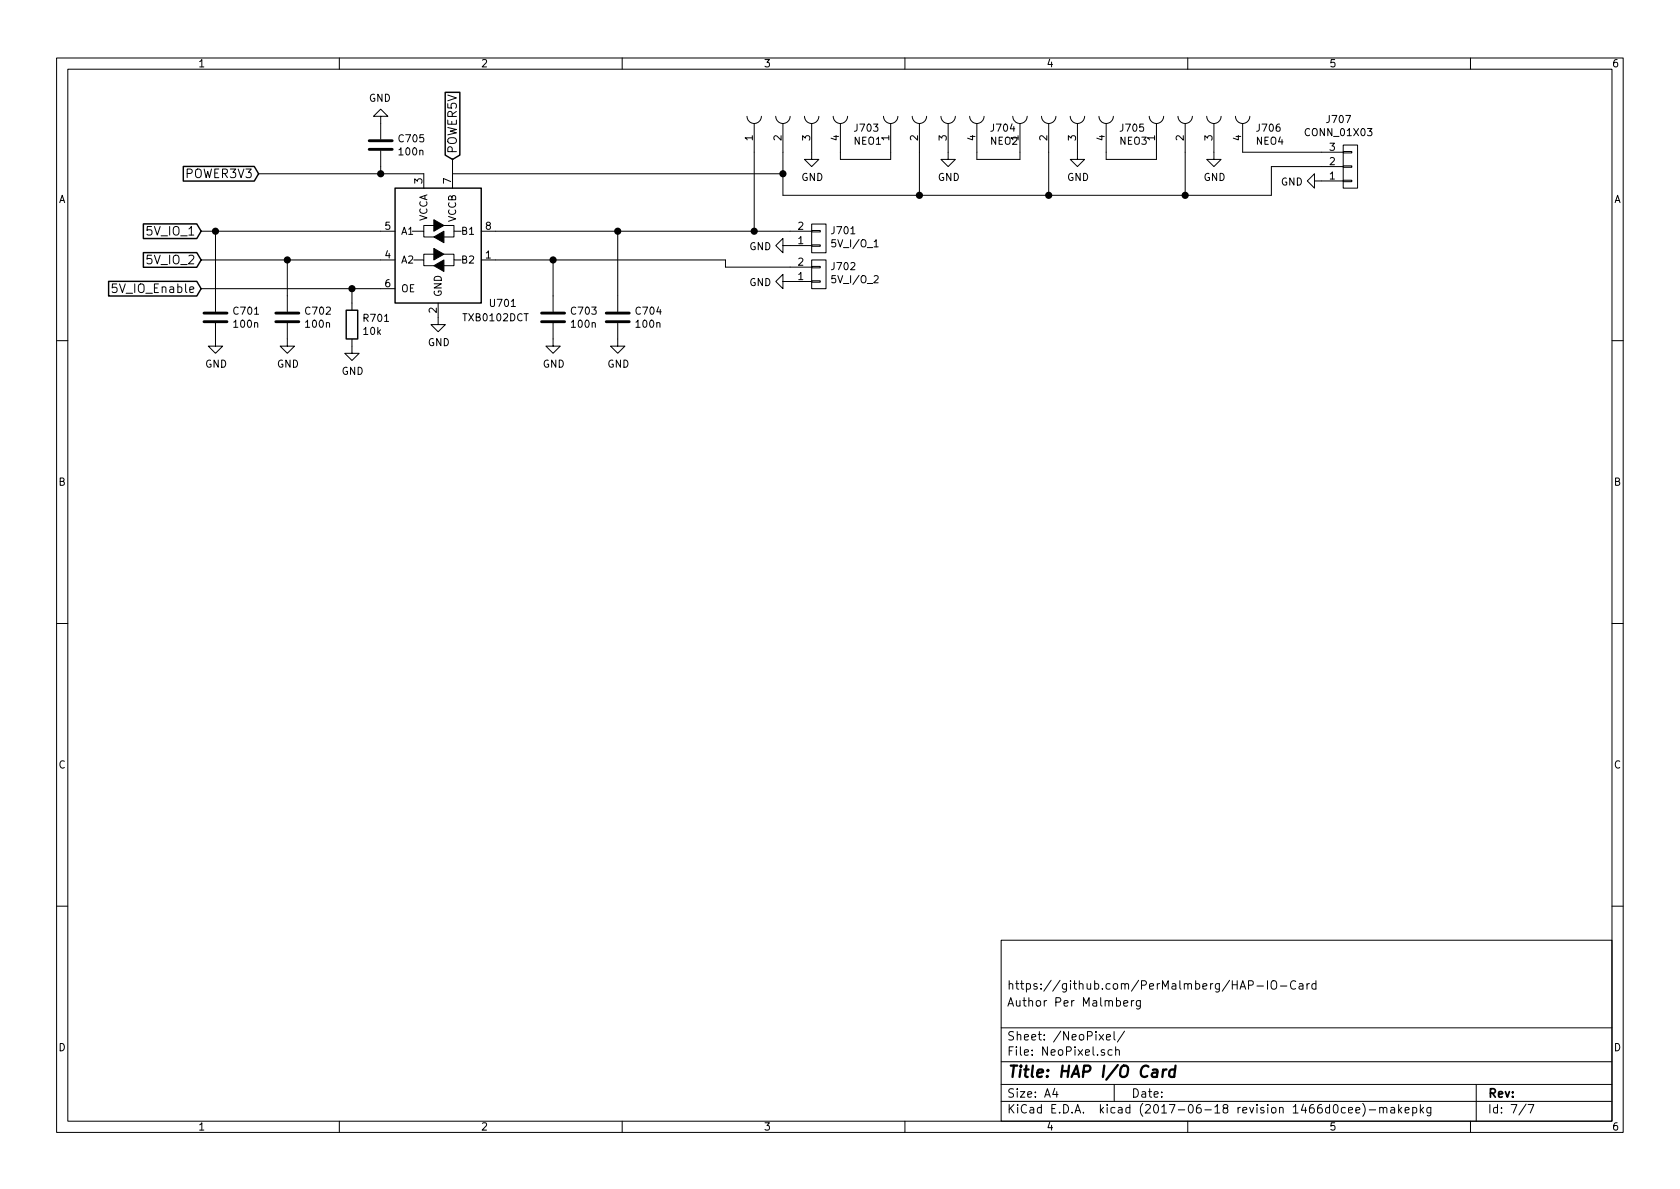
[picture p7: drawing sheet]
EESchema Schematic File Version 2
LIBS:power
LIBS:device
LIBS:transistors
LIBS:conn
LIBS:linear
LIBS:regul
LIBS:74xx
LIBS:cmos4000
LIBS:adc-dac
LIBS:memory
LIBS:xilinx
LIBS:microcontrollers
LIBS:dsp
LIBS:microchip
LIBS:analog_switches
LIBS:motorola
LIBS:texas
LIBS:intel
LIBS:audio
LIBS:interface
LIBS:digital-audio
LIBS:philips
LIBS:display
LIBS:cypress
LIBS:siliconi
LIBS:opto
LIBS:atmel
LIBS:contrib
LIBS:valves
LIBS:spark_esp32thing
LIBS:Power_Management
LIBS:dc-dc
LIBS:diode
LIBS:ESD_Protection
LIBS:SRR1260-330M
LIBS:ADS1115IDGST
LIBS:LM1086
LIBS:X95840WV20IZ-2_7T1
LIBS:TE_Connectivity
LIBS:HAP-IO-Card-cache
EELAYER 26 0
EELAYER END
$Descr A4 11693 8268
encoding utf-8
Sheet 7 7
Title "HAP I/O Card"
Date ""
Rev ""
Comp ""
Comment1 "Author Per Malmberg"
Comment2 "https://github.com/PerMalmberg/HAP-IO-Card"
Comment3 ""
Comment4 ""
$EndDescr
Text GLabel 3150 1100 1    60   Input ~ 0
POWER5V
$Comp
L TXB0102DCT U701
U 1 1
P 3050 1700
F 0 "U701" H 3500 1300 50  0000 C CNN
F 1 "TXB0102DCT" H 3450 1200 50  0000 C CNN
F 2 "Housings_SSOP:TSSOP-8_3x3mm_Pitch0.65mm" H 4000 1100 50  0001 C CNN
F 3 "https://www.digikey.se/product-detail/en/texas-instruments/TXB0102DCUR/296-22862-1-ND/1740009" H 3050 1670 50  0001 C CNN
	1    3050 1700
	1    0    0    -1  
$EndComp
Text GLabel 1800 1200 0    60   Input ~ 0
POWER3V3
$Comp
L GND #PWR705
U 1 1
P 3050 2200
F 0 "#PWR705" H 3050 1950 50  0001 C CNN
F 1 "GND" H 3055 2027 50  0000 C CNN
F 2 "" H 3050 2200 50  0001 C CNN
F 3 "" H 3050 2200 50  0001 C CNN
	1    3050 2200
	1    0    0    -1  
$EndComp
Text GLabel 1400 1800 0    60   Input ~ 0
5V_IO_2
Text GLabel 1400 1600 0    60   Input ~ 0
5V_IO_1
Text GLabel 1400 2000 0    60   Input ~ 0
5V_IO_Enable
$Comp
L R R701
U 1 1
P 2450 2250
F 0 "R701" H 2520 2296 50  0000 L CNN
F 1 "10k" H 2520 2205 50  0000 L CNN
F 2 "Resistors_SMD:R_0805" V 2380 2250 50  0001 C CNN
F 3 "" H 2450 2250 50  0001 C CNN
	1    2450 2250
	1    0    0    -1  
$EndComp
$Comp
L GND #PWR703
U 1 1
P 2450 2400
F 0 "#PWR703" H 2450 2150 50  0001 C CNN
F 1 "GND" H 2455 2227 50  0000 C CNN
F 2 "" H 2450 2400 50  0001 C CNN
F 3 "" H 2450 2400 50  0001 C CNN
	1    2450 2400
	1    0    0    -1  
$EndComp
$Comp
L GND #PWR702
U 1 1
P 2000 2350
F 0 "#PWR702" H 2000 2100 50  0001 C CNN
F 1 "GND" H 2005 2177 50  0000 C CNN
F 2 "" H 2000 2350 50  0001 C CNN
F 3 "" H 2000 2350 50  0001 C CNN
	1    2000 2350
	1    0    0    -1  
$EndComp
$Comp
L C C701
U 1 1
P 1500 2200
F 0 "C701" H 1615 2246 50  0000 L CNN
F 1 "100n" H 1615 2155 50  0000 L CNN
F 2 "Capacitors_SMD:C_0805" H 1538 2050 50  0001 C CNN
F 3 "" H 1500 2200 50  0001 C CNN
	1    1500 2200
	1    0    0    -1  
$EndComp
$Comp
L GND #PWR701
U 1 1
P 1500 2350
F 0 "#PWR701" H 1500 2100 50  0001 C CNN
F 1 "GND" H 1505 2177 50  0000 C CNN
F 2 "" H 1500 2350 50  0001 C CNN
F 3 "" H 1500 2350 50  0001 C CNN
	1    1500 2350
	1    0    0    -1  
$EndComp
$Comp
L C C702
U 1 1
P 2000 2200
F 0 "C702" H 2115 2246 50  0000 L CNN
F 1 "100n" H 2115 2155 50  0000 L CNN
F 2 "Capacitors_SMD:C_0805" H 2038 2050 50  0001 C CNN
F 3 "" H 2000 2200 50  0001 C CNN
	1    2000 2200
	1    0    0    -1  
$EndComp
$Comp
L C C703
U 1 1
P 3850 2200
F 0 "C703" H 3965 2246 50  0000 L CNN
F 1 "100n" H 3965 2155 50  0000 L CNN
F 2 "Capacitors_SMD:C_0805" H 3888 2050 50  0001 C CNN
F 3 "" H 3850 2200 50  0001 C CNN
	1    3850 2200
	1    0    0    -1  
$EndComp
$Comp
L C C704
U 1 1
P 4300 2200
F 0 "C704" H 4415 2246 50  0000 L CNN
F 1 "100n" H 4415 2155 50  0000 L CNN
F 2 "Capacitors_SMD:C_0805" H 4338 2050 50  0001 C CNN
F 3 "" H 4300 2200 50  0001 C CNN
	1    4300 2200
	1    0    0    -1  
$EndComp
$Comp
L GND #PWR706
U 1 1
P 3850 2350
F 0 "#PWR706" H 3850 2100 50  0001 C CNN
F 1 "GND" H 3855 2177 50  0000 C CNN
F 2 "" H 3850 2350 50  0001 C CNN
F 3 "" H 3850 2350 50  0001 C CNN
	1    3850 2350
	1    0    0    -1  
$EndComp
$Comp
L GND #PWR707
U 1 1
P 4300 2350
F 0 "#PWR707" H 4300 2100 50  0001 C CNN
F 1 "GND" H 4305 2177 50  0000 C CNN
F 2 "" H 4300 2350 50  0001 C CNN
F 3 "" H 4300 2350 50  0001 C CNN
	1    4300 2350
	1    0    0    -1  
$EndComp
$Comp
L CONN_01X02 J702
U 1 1
P 5700 1900
F 0 "J702" H 5778 1849 50  0000 L CNN
F 1 "5V_I/O_2" H 5778 1940 50  0000 L CNN
F 2 "Pin_Headers:Pin_Header_Straight_1x02_Pitch2.54mm" H 5700 1900 50  0001 C CNN
F 3 "" H 5700 1900 50  0001 C CNN
	1    5700 1900
	1    0    0    1   
$EndComp
$Comp
L CONN_01X02 J701
U 1 1
P 5700 1650
F 0 "J701" H 5778 1599 50  0000 L CNN
F 1 "5V_I/O_1" H 5778 1690 50  0000 L CNN
F 2 "Pin_Headers:Pin_Header_Straight_1x02_Pitch2.54mm" H 5700 1650 50  0001 C CNN
F 3 "" H 5700 1650 50  0001 C CNN
	1    5700 1650
	1    0    0    1   
$EndComp
$Comp
L GND #PWR708
U 1 1
P 5500 1700
F 0 "#PWR708" H 5500 1450 50  0001 C CNN
F 1 "GND" V 5505 1572 50  0000 R CNN
F 2 "" H 5500 1700 50  0001 C CNN
F 3 "" H 5500 1700 50  0001 C CNN
	1    5500 1700
	0    1    1    0   
$EndComp
$Comp
L GND #PWR709
U 1 1
P 5500 1950
F 0 "#PWR709" H 5500 1700 50  0001 C CNN
F 1 "GND" V 5505 1822 50  0000 R CNN
F 2 "" H 5500 1950 50  0001 C CNN
F 3 "" H 5500 1950 50  0001 C CNN
	1    5500 1950
	0    1    1    0   
$EndComp
$Comp
L CONN_01X04_FEMALE J703
U 1 1
P 5550 950
F 0 "J703" V 5615 562 50  0000 R CNN
F 1 "NEO1" V 5524 562 50  0000 R CNN
F 2 "Pin_Headers:Pin_Header_Straight_1x04_Pitch1.27mm" H 5550 1250 50  0001 C CNN
F 3 "" H 5550 1250 50  0001 C CNN
	1    5550 950 
	0    -1   -1   0   
$EndComp
$Comp
L GND #PWR710
U 1 1
P 5650 1050
F 0 "#PWR710" H 5650 800 50  0001 C CNN
F 1 "GND" H 5655 877 50  0000 C CNN
F 2 "" H 5650 1050 50  0001 C CNN
F 3 "" H 5650 1050 50  0001 C CNN
	1    5650 1050
	1    0    0    -1  
$EndComp
$Comp
L CONN_01X04_FEMALE J704
U 1 1
P 6500 950
F 0 "J704" V 6565 562 50  0000 R CNN
F 1 "NEO2" V 6474 562 50  0000 R CNN
F 2 "Pin_Headers:Pin_Header_Straight_1x04_Pitch1.27mm" H 6500 1250 50  0001 C CNN
F 3 "" H 6500 1250 50  0001 C CNN
	1    6500 950 
	0    -1   -1   0   
$EndComp
$Comp
L CONN_01X04_FEMALE J705
U 1 1
P 7400 950
F 0 "J705" V 7465 562 50  0000 R CNN
F 1 "NEO3" V 7374 562 50  0000 R CNN
F 2 "Pin_Headers:Pin_Header_Straight_1x04_Pitch1.27mm" H 7400 1250 50  0001 C CNN
F 3 "" H 7400 1250 50  0001 C CNN
	1    7400 950 
	0    -1   -1   0   
$EndComp
$Comp
L CONN_01X04_FEMALE J706
U 1 1
P 8350 950
F 0 "J706" V 8415 562 50  0000 R CNN
F 1 "NEO4" V 8324 562 50  0000 R CNN
F 2 "Pin_Headers:Pin_Header_Straight_1x04_Pitch1.27mm" H 8350 1250 50  0001 C CNN
F 3 "" H 8350 1250 50  0001 C CNN
	1    8350 950 
	0    -1   -1   0   
$EndComp
$Comp
L GND #PWR711
U 1 1
P 6600 1050
F 0 "#PWR711" H 6600 800 50  0001 C CNN
F 1 "GND" H 6605 877 50  0000 C CNN
F 2 "" H 6600 1050 50  0001 C CNN
F 3 "" H 6600 1050 50  0001 C CNN
	1    6600 1050
	1    0    0    -1  
$EndComp
$Comp
L GND #PWR712
U 1 1
P 7500 1050
F 0 "#PWR712" H 7500 800 50  0001 C CNN
F 1 "GND" H 7505 877 50  0000 C CNN
F 2 "" H 7500 1050 50  0001 C CNN
F 3 "" H 7500 1050 50  0001 C CNN
	1    7500 1050
	1    0    0    -1  
$EndComp
$Comp
L GND #PWR713
U 1 1
P 8450 1050
F 0 "#PWR713" H 8450 800 50  0001 C CNN
F 1 "GND" H 8455 877 50  0000 C CNN
F 2 "" H 8450 1050 50  0001 C CNN
F 3 "" H 8450 1050 50  0001 C CNN
	1    8450 1050
	1    0    0    -1  
$EndComp
Wire Wire Line
	1800 1200 2950 1200
Wire Wire Line
	3150 1100 3150 1200
Wire Wire Line
	1400 2000 2650 2000
Wire Wire Line
	2450 2100 2450 2000
Connection ~ 2450 2000
Wire Wire Line
	1400 1800 2650 1800
Wire Wire Line
	1400 1600 2650 1600
Wire Wire Line
	2000 2050 2000 1800
Connection ~ 2000 1800
Wire Wire Line
	1500 2050 1500 1600
Connection ~ 1500 1600
Wire Wire Line
	3450 1800 5050 1800
Wire Wire Line
	3850 1800 3850 2050
Wire Wire Line
	3450 1600 5500 1600
Connection ~ 3850 1800
Wire Wire Line
	5450 1050 5450 1350
Wire Wire Line
	6400 1050 6400 1350
Wire Wire Line
	7300 1350 7300 1050
Wire Wire Line
	8250 1350 8250 1050
Wire Wire Line
	5850 1050 5850 1100
Wire Wire Line
	5850 1100 6200 1100
Wire Wire Line
	6200 1100 6200 1050
Wire Wire Line
	6800 1050 6800 1100
Wire Wire Line
	6800 1100 7100 1100
Wire Wire Line
	7100 1100 7100 1050
Wire Wire Line
	7700 1050 7700 1100
Wire Wire Line
	7700 1100 8050 1100
Wire Wire Line
	8050 1100 8050 1050
Wire Wire Line
	9200 1050 8650 1050
$Comp
L GND #PWR714
U 1 1
P 9200 1250
F 0 "#PWR714" H 9200 1000 50  0001 C CNN
F 1 "GND" V 9205 1122 50  0000 R CNN
F 2 "" H 9200 1250 50  0001 C CNN
F 3 "" H 9200 1250 50  0001 C CNN
	1    9200 1250
	0    1    1    0   
$EndComp
Wire Wire Line
	5250 1600 5250 1050
Wire Wire Line
	3150 1200 5450 1200
Wire Wire Line
	5450 1350 8850 1350
Connection ~ 5450 1200
Connection ~ 6400 1350
Connection ~ 7300 1350
$Comp
L CONN_01X03 J707
U 1 1
P 9400 1150
F 0 "J707" H 9318 825 50  0000 C CNN
F 1 "CONN_01X03" H 9318 916 50  0000 C CNN
F 2 "Pin_Headers:Pin_Header_Straight_1x03_Pitch2.54mm" H 9400 1150 50  0001 C CNN
F 3 "" H 9400 1150 50  0001 C CNN
	1    9400 1150
	1    0    0    1   
$EndComp
Wire Wire Line
	8850 1350 8850 1150
Wire Wire Line
	8850 1150 9200 1150
Connection ~ 8250 1350
$Comp
L C C705
U 1 1
P 2650 1000
F 0 "C705" H 2765 1046 50  0000 L CNN
F 1 "100n" H 2765 955 50  0000 L CNN
F 2 "Capacitors_SMD:C_0805" H 2688 850 50  0001 C CNN
F 3 "" H 2650 1000 50  0001 C CNN
	1    2650 1000
	1    0    0    -1  
$EndComp
Wire Wire Line
	2650 1150 2650 1200
Connection ~ 2650 1200
$Comp
L GND #PWR704
U 1 1
P 2650 850
F 0 "#PWR704" H 2650 600 50  0001 C CNN
F 1 "GND" H 2655 677 50  0000 C CNN
F 2 "" H 2650 850 50  0001 C CNN
F 3 "" H 2650 850 50  0001 C CNN
	1    2650 850 
	-1   0    0    1   
$EndComp
Wire Wire Line
	4300 2050 4300 1600
Connection ~ 4300 1600
Connection ~ 5250 1600
Wire Wire Line
	5050 1800 5050 1850
Wire Wire Line
	5050 1850 5500 1850
$EndSCHEMATC
